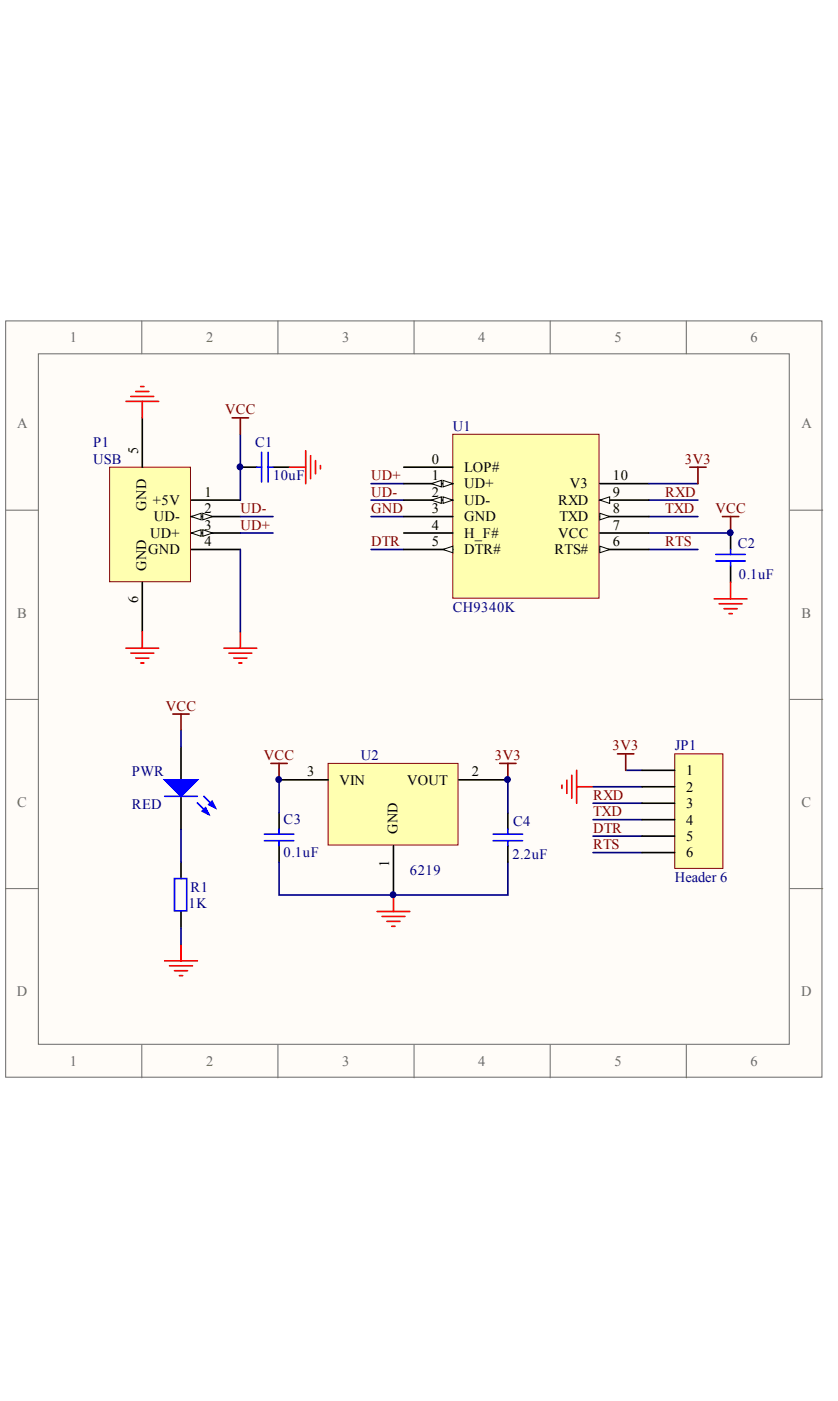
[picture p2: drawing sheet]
<svg xmlns="http://www.w3.org/2000/svg" width="147mm" height="246mm" viewBox="0 0 147 246" stroke-linecap="round" stroke-linejoin="round" font-family="sans-serif">
<g fill="#fffcf8" stroke="#696969" stroke-width=".18">
<path d="M1 56.3h143.3v132.8h-143.3z"/>
<path d="M6.7 62.1h131.9v121.2h-131.9z"/>
</g>
<g fill="none" stroke="#696969" stroke-width=".18">
<path d="M24.9 56.3v5.8M48.8 56.3v5.8M72.7 56.3v5.8M96.6 56.3v5.8M120.5 56.3v5.8M1 89.5h5.7M138.7 89.5h5.7M1 122.7h5.7M138.7 122.7h5.7M1 156h5.7M138.7 156h5.7M24.9 183.4v5.8"/>
<path d="M48.8 183.4v5.8M72.7 183.4v5.8M96.6 183.4v5.8M120.5 183.4v5.8"/>
</g>
<path d="M128.3 93.5v2.9M128.3 99.3v2.9" fill="none" stroke="#000" stroke-width=".29"/>
<path d="M125.7 98.5h5.1M125.7 97.3h5.1M128.3 96.4v.9M128.3 98.5v.8" fill="none" stroke="#00f" stroke-width=".29"/>
<path d="M19.2 82h14.2v20.1h-14.2z" fill="#ffffb0" stroke="#800000" stroke-width=".18"/>
<path d="M33.6 87.8h8.6M33.6 96.4h8.6M33.6 93.5h8.6M25 102.2v8.7" fill="none" stroke="#000" stroke-width=".29"/>
<g fill="#fffcf8" stroke="#000" stroke-width=".18">
<path d="M33.6 93.5l1.7-.5v1.1z"/>
<path d="M35.6 93l1.7 .5-1.7 .6z"/>
</g>
<path d="M33.6 90.7h8.6" fill="none" stroke="#000" stroke-width=".29"/>
<g fill="#fffcf8" stroke="#000" stroke-width=".18">
<path d="M33.6 90.7l1.7-.6v1.1z"/>
<path d="M35.6 90.1l1.7 .6-1.7 .5z"/>
</g>
<path d="M25 73.3v8.7M42.2 82h2.9M47.9 82h2.9M31.8 131.1v5.8M31.8 139.8v5.7M31.8 151.3v2.9M31.8 160v2.9" fill="none" stroke="#000" stroke-width=".29"/>
<g fill="none" stroke="#f00" stroke-width=".29">
<path d="M22.1 70.4h5.7M23 69.6h4M23.8 68.7h2.3M24.7 67.8h.6M25 70.4v2.9M53.7 79.1v5.8M54.5 80v4M50.8 82h2.9M55.4 80.8v2.4M56.2 81.7v.6M22.1 113.8h5.7M23 114.6h4"/>
<path d="M23.8 115.5h2.3M24.7 116.4h.6M25 110.9v2.9M39.3 113.8h5.8M40.2 114.6h4M41 115.5h2.3M41.9 116.4h.6M42.2 110.9v2.9M125.4 105.1h5.7M126.2 106h4.1M127.1 106.8h2.3M128 107.7h.5"/>
<path d="M128.3 102.2v2.9M98.6 137.8v.6M99.5 136.9v2.3M100.4 136.1v4M101.2 135.2v5.8M101.2 138.1h2.9M28.9 168.6h5.7M29.8 169.5h4M30.6 170.4h2.3M31.5 171.2h.6M31.8 165.8v2.8"/>
</g>
<g fill="none" stroke="#000080" stroke-width=".29">
<path d="M42.2 76.2v11.6M42.2 93.5h5.7M42.2 90.7h5.7M42.2 96.4v14.5M65.1 84.9h5.8M65.1 96.4h5.8M65.1 87.8h5.8M65.1 90.7h5.8M113.9 96.4h8.6M113.9 93.5h14.4M113.9 87.8h8.6M113.9 90.7h8.6"/>
<path d="M31.8 128.2v2.9M104.1 138.1h8.6M109.8 135.2h2.9M31.8 145.5v5.8M104.1 141h8.6M104.1 143.9h8.6M104.1 146.7h8.6M104.1 149.6h8.6M31.8 162.9v2.9"/>
</g>
<g fill="#00f" stroke="#00f" stroke-width=".29">
<path d="M28.9 136.9h5.7l-2.8 2.9z"/>
<path d="M36.1 141.8l.6 1.1-1.2-.5z"/>
<path d="M37.2 140.6l.6 1.2-1.1-.6z"/>
</g>
<path d="M45.9 79.4v5.2M47.1 79.4v5.2M45.1 82h.8M47.1 82h.8M28.9 139.8h5.7M35.8 139.8l2 2M30.6 154.2h2.2v5.7h-2.2zM34.6 140.9l2.1 2" fill="none" stroke="#00f" stroke-width=".29"/>
<path d="M126.8 90.7h2.9M128.3 90.7v2.8M30.3 125.3h2.9M31.8 125.3v2.9" fill="none" stroke="#800000" stroke-width=".29"/>
<path d="M79.5 76.2h25.7v28.8h-25.7z" fill="#ffffb0" stroke="#800000" stroke-width=".18"/>
<path d="M70.9 82h8.6M70.9 84.9h8.6" fill="none" stroke="#000" stroke-width=".29"/>
<g fill="#fffcf8" stroke="#000" stroke-width=".18">
<path d="M77.8 84.3l1.7 .6-1.7 .6z"/>
<path d="M75.8 84.9l1.7-.6v1.2z"/>
</g>
<path d="M70.9 87.8h8.6" fill="none" stroke="#000" stroke-width=".29"/>
<g fill="#fffcf8" stroke="#000" stroke-width=".18">
<path d="M77.8 87.2l1.7 .6-1.7 .6z"/>
<path d="M75.8 87.8l1.7-.6v1.2z"/>
</g>
<path d="M70.9 90.7h8.6M70.9 93.5h8.6M70.9 96.4h8.6" fill="none" stroke="#000" stroke-width=".29"/>
<path d="M77.8 96.4l1.7-.5v1.1z" fill="#fffcf8" stroke="#000" stroke-width=".18"/>
<path d="M105.3 96.4h8.6" fill="none" stroke="#000" stroke-width=".29"/>
<path d="M105.3 95.9l1.7 .5-1.7 .6z" fill="#fffcf8" stroke="#000" stroke-width=".18"/>
<path d="M105.3 93.5h8.6M105.3 90.7h8.6" fill="none" stroke="#000" stroke-width=".29"/>
<path d="M105.3 90.1l1.7 .6-1.7 .5z" fill="#fffcf8" stroke="#000" stroke-width=".18"/>
<path d="M105.3 87.8h8.6" fill="none" stroke="#000" stroke-width=".29"/>
<path d="M105.3 87.8l1.7-.6v1.2z" fill="#fffcf8" stroke="#000" stroke-width=".18"/>
<path d="M105.3 84.9h8.6" fill="none" stroke="#000" stroke-width=".29"/>
<path d="M118.4 132.3h8.5v20.1h-8.5z" fill="#ffffb0" stroke="#800000" stroke-width=".18"/>
<path d="M112.7 135.2h5.7M112.7 138.1h5.7M112.7 141h5.7M112.7 143.9h5.7M112.7 146.7h5.7M112.7 149.6h5.7" fill="none" stroke="#000" stroke-width=".29"/>
<path d="M57.6 134h22.8v14.3h-22.8z" fill="#ffffb0" stroke="#800000" stroke-width=".18"/>
<path d="M49 136.9h8.6M80.5 136.9h8.7M49 142.6v2.9M49 148.4v2.9M69.1 148.4v8.7M89.2 142.6v2.9M89.2 148.4v2.9" fill="none" stroke="#000" stroke-width=".29"/>
<path d="M40.8 73.3h2.8M42.2 73.3v2.9M121.1 82h2.9M122.5 82v2.9M47.6 134h2.8M49 134v2.9M87.7 134h2.9M89.2 134v2.9M108.4 132.3h2.9M109.8 132.3v2.9" fill="none" stroke="#800000" stroke-width=".29"/>
<path d="M46.4 147.6h5.2M46.4 146.4h5.2M49 145.5v.9M49 147.6v.8M86.6 147.6h5.1M86.6 146.4h5.1M89.2 145.5v.9M89.2 147.6v.8" fill="none" stroke="#00f" stroke-width=".29"/>
<path d="M113.9 84.9h8.6M49 136.9v5.7M89.2 136.9v5.7M49 151.3v5.8h40.2v-5.8" fill="none" stroke="#000080" stroke-width=".29"/>
<path d="M66.2 160h5.7M69.1 157.1v2.9M67.1 160.8h4M67.9 161.7h2.3M68.8 162.6h.6" fill="none" stroke="#f00" stroke-width=".29"/>
<g fill="#000080" stroke="#000080" stroke-width=".18">
<circle cx="42.1" cy="81.9" r=".51"/>
<circle cx="48.9" cy="136.8" r=".51"/>
<circle cx="69" cy="157" r=".51"/>
<circle cx="89.1" cy="136.8" r=".51"/>
<circle cx="128.2" cy="93.5" r=".51"/>
</g>
<g font-size="2.5" fill="#696969">
<text x="12.3" y="60.1">1</text>
<text x="36.2" y="60.1">2</text>
<text x="60.1" y="60.1">3</text>
<text x="84" y="60.1">4</text>
<text x="107.9" y="60.1">5</text>
<text x="131.8" y="60.1">6</text>
<text x="3" y="75.2">A</text>
<text x="140.7" y="75.2">A</text>
<text x="3" y="108.4">B</text>
<text x="140.7" y="108.4">B</text>
<text x="3" y="141.6">C</text>
<text x="140.7" y="141.6">C</text>
<text x="2.9" y="174.8">D</text>
<text x="140.6" y="174.8">D</text>
<text x="12.3" y="187.1">1</text>
<text x="36.2" y="187.1">2</text>
<text x="60.1" y="187.1">3</text>
<text x="84" y="187.1">4</text>
<text x="107.9" y="187.1">5</text>
<text x="131.8" y="187.1">6</text>
</g>
<g font-size="2.5" fill="#800000">
<text x="39.5" y="72.7">VCC</text>
<text x="120.2" y="81.4">3V3</text>
<text x="65.1" y="87.2">UD-</text>
<text x="65.1" y="84.3">UD+</text>
<text x="116.8" y="87.2">RXD</text>
<text x="42.2" y="93">UD+</text>
<text x="42.2" y="90.1">UD-</text>
<text x="65.1" y="95.8">DTR</text>
<text x="65.1" y="90.1">GND</text>
<text x="116.8" y="95.8">RTS</text>
<text x="116.8" y="90.1">TXD</text>
<text x="125.6" y="90.1">VCC</text>
<text x="29.1" y="124.7">VCC</text>
<text x="107.5" y="131.7">3V3</text>
<text x="46.3" y="133.4">VCC</text>
<text x="86.9" y="133.4">3V3</text>
<text x="104.1" y="140.4">RXD</text>
<text x="104.1" y="143.3">TXD</text>
<text x="104.1" y="146.2">DTR</text>
<text x="104.1" y="149">RTS</text>
</g>
<g font-size="2.5" fill="#000080">
<text x="79.5" y="75.6">U1</text>
<text x="16.4" y="78.5">P1</text>
<text x="16.4" y="81.4">USB</text>
<text x="44.8" y="78.5">C1</text>
<text x="47.9" y="84.3">10uF</text>
<text x="129.5" y="96.2">C2</text>
<text x="129.7" y="101.6">0.1uF</text>
<text x="79.5" y="107.4">CH9340K</text>
<text x="118.4" y="131.7">JP1</text>
<text x="23.2" y="136.3">PWR</text>
<text x="63.3" y="133.4">U2</text>
<text x="23.2" y="142.1">RED</text>
<text x="49.8" y="144.7">C3</text>
<text x="90.1" y="144.9">C4</text>
<text x="49.8" y="150.4">0.1uF</text>
<text x="71.9" y="153.6">6219</text>
<text x="90" y="150.7">2.2uF</text>
<text x="118.4" y="154.8">Header 6</text>
<text x="33.1" y="159.4">1K</text>
<text x="33.5" y="156.5">R1</text>
</g>
<g font-size="2.5">
<text x="24.2" y="79.7" transform="rotate(-90 24.2 79.7)">5</text>
<text x="75.8" y="81.4">0</text>
<text x="81.5" y="82.8">LOP#</text>
<text x="25.7" y="89.6" transform="rotate(-90 25.7 89.6)">GND</text>
<text x="26.8" y="88.6">+5V</text>
<text x="35.9" y="87.2">1</text>
<text x="75.8" y="84.3">1</text>
<text x="75.8" y="87.2">2</text>
<text x="81.5" y="85.7">UD+</text>
<text x="81.5" y="88.6">UD-</text>
<text x="98" y="88.6">RXD</text>
<text x="100.1" y="85.7">V3</text>
<text x="107.6" y="87.2">9</text>
<text x="107.6" y="84.3">10</text>
<text x="26.4" y="94.4">UD+</text>
<text x="27" y="91.5">UD-</text>
<text x="35.9" y="95.8">4</text>
<text x="35.9" y="93">3</text>
<text x="35.9" y="90.1">2</text>
<text x="75.8" y="90.1">3</text>
<text x="75.8" y="93">4</text>
<text x="75.8" y="95.8">5</text>
<text x="81.5" y="91.5">GND</text>
<text x="81.5" y="94.4">H_F#</text>
<text x="98" y="94.4">VCC</text>
<text x="98.2" y="91.5">TXD</text>
<text x="107.6" y="95.8">6</text>
<text x="107.6" y="93">7</text>
<text x="107.6" y="90.1">8</text>
<text x="25.7" y="100.2" transform="rotate(-90 25.7 100.2)">GND</text>
<text x="26" y="97.3">GND</text>
<text x="81.5" y="97.3">DTR#</text>
<text x="97.3" y="97.3">RTS#</text>
<text x="24.2" y="105.9" transform="rotate(-90 24.2 105.9)">6</text>
<text x="53.9" y="136.3">3</text>
<text x="59.6" y="137.7">VIN</text>
<text x="71.5" y="137.7">VOUT</text>
<text x="82.8" y="136.3">2</text>
<text x="120.5" y="136">1</text>
<text x="120.5" y="138.9">2</text>
<text x="120.5" y="141.8">3</text>
<text x="69.8" y="146.4" transform="rotate(-90 69.8 146.4)">GND</text>
<text x="120.5" y="144.7">4</text>
<text x="120.5" y="147.6">5</text>
<text x="68.3" y="152.1" transform="rotate(-90 68.3 152.1)">1</text>
<text x="120.5" y="150.5">6</text>
</g>
</svg>
